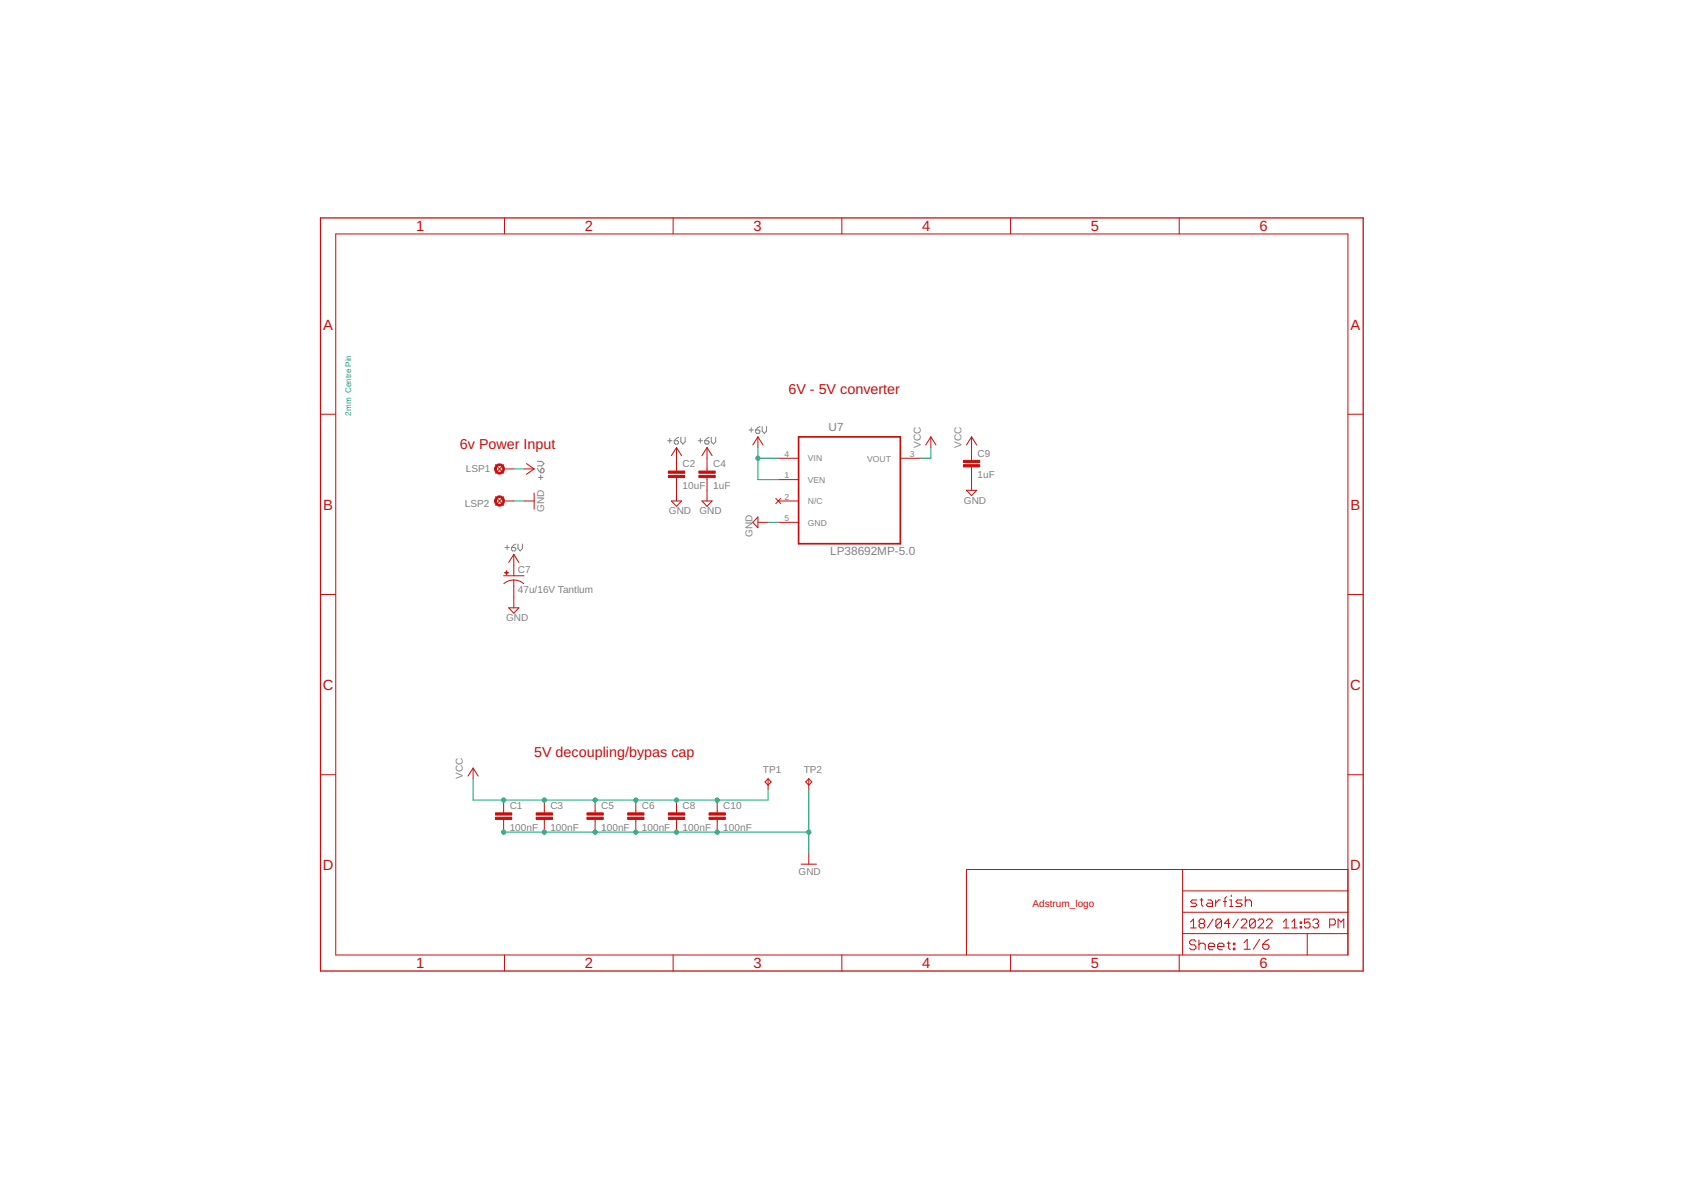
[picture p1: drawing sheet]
<svg xmlns="http://www.w3.org/2000/svg" width="420mm" height="297mm" viewBox="0 0 420 297" stroke-linecap="round" stroke-linejoin="round" font-family="sans-serif">
<g fill="none" stroke="#808080" stroke-width=".25">
<path d="M134.2 116.9l.8 1.1M134.2 115.2h1.1l.5 .5-.5 .6h-1.1M134.5 119.2h1M135 118.6v1.1M135.3 116.9l.5 .3v.5l-.3 .3h-.5v-.8zM166.7 110h1.1M167.2 109.4v1.2M168.3 110h.8l.3 .6-.3 .2h-.5l-.3-.2zM169.4 109.1l-1.1 .9M170 109.1v1.2l.5 .5 .5-.5v-1.2M174.3 110h1.1M174.8 109.4v1.2"/>
<path d="M175.9 110h.9l.2 .6-.2 .2h-.6l-.3-.2zM177 109.1l-1.1 .9M177.6 109.1v1.2l.5 .5 .6-.5v-1.2M187 107.3h1.1M187.5 106.8v1.1M188.6 107.3h.8l.3 .6-.3 .3h-.5l-.3-.3zM189.7 106.5l-1.1 .8M190.3 106.5v1.1l.5 .6 .6-.6v-1.1M126 136.7h1.1M126.6 136.1v1.1M127.7 136.7h.8l.3 .5-.3 .3h-.5l-.3-.3zM128.8 135.8l-1.1 .9"/>
<path d="M129.3 135.8v1.1l.6 .6 .5-.6v-1.1"/>
</g>
<g fill="none" stroke="#c90d0c" stroke-width=".25">
<path d="M83.8 58.4h252.7v180h-252.7zM125.9 54.4v4M168 54.4v4M210.2 54.4v4M252.3 54.4v4M294.4 54.4v4M80 103.4h3.8M123.7 116l2 2.1M125.7 116l-2 2.1M125.7 117.1h2.6M130.8 117.1h2.5M131.4 115.7l1.9 1.4"/>
<path d="M133.3 117.1l-1.9 1.3M168.9 111.7v5.9M168.9 119.2v5.9M168.9 111.7l1.3 2M168.9 111.7l-1.3 2M176.5 111.7v5.9M176.5 119.2v5.9M176.5 111.7l1.3 2M176.5 111.7l-1.3 2M189.2 109.1v2.6M189.2 109.1l1.3 2M189.2 109.1l-1.3 2"/>
<path d="M194.3 114.4h5.1M194.3 119.7h5.1M224.8 114.4h5M232.4 109.1l1.3 2M232.4 109.1l-1.3 2M232.4 109.1v2.6M242.5 109.1v5.8M242.5 116.5v5.9M242.5 109.1l1.3 2M242.5 109.1l-1.2 2M336.5 103.4h3.8M123.7 124l2 2.1"/>
<path d="M125.7 125.1h2.6M125.7 124l-2 2.1M128.3 138.4v5.3M128.3 138.4l1.2 2M128.3 138.4l-1.3 2M130.8 125.1h2.5M133.3 123.1v4M167.6 125.1h2.6l-1.3 1.3zM175.2 125.1h2.6l-1.3 1.3zM189.2 130.4h2.5M189.2 129.1v2.6l-1.3-1.3zM193.7 124.4l1.2 1.3"/>
<path d="M194.3 125.1h5.1M194.3 130.4h5.1M194.9 124.4l-1.2 1.3M241.3 122.4h2.5l-1.3 1.3zM80 148.4h3.8M125.7 143.7h5.1M127 151.7h2.5l-1.2 1.4zM128.3 144.8l1.5 .3 .9 .6M128.3 144.8l-1.1 .1-1.4 .8M128.3 144.8v6.9M336.5 148.4h3.8M80 193.4h3.8"/>
<path d="M118.1 191.7l1.3 2M118.1 191.7l-1.3 2M118.1 191.7v2.7M125.7 199.7v3.2M135.9 199.7v3.2M148.6 199.7v3.2M158.7 199.7v3.2M168.9 199.7v3.2M179 199.7v3.2M191.7 194.4l.8 .8-.8 .8-.7-.8zM191.7 194.4v2.6M201.9 194.4v2.6"/>
<path d="M201.9 194.4l.8 .8-.8 .8-.8-.8zM336.5 193.4h3.8M125.7 204.5v3.2M135.9 204.5v3.2M148.6 204.5v3.2M158.7 204.5v3.2M168.9 204.5v3.2M179 204.5v3.2M200 215.7h3.8M201.9 213v2.7M295.2 217v21.4M336.5 217h-95.2v21.4"/>
<path d="M125.9 238.4v4M168 238.4v4M210.2 238.4v4M252.3 238.4v4M294.4 238.4v4M295.2 233h41.3M295.2 227.7h41.3M295.2 222.4h41.3M297.2 230.1l.7-.7v2.2M297.2 231.6h1.4M298.6 235l-.4-.4h-.8l-.4 .4v.4l.4 .4h.8l.4 .5v.4l-.4 .4h-.8l-.4-.4M298.8 224.6h-1.2l-.4 .4 .4 .4h.8l.4 .5-.4 .4h-1.2"/>
<path d="M299.3 234.6v2.5M299.3 235.8l.4-.4h.8l.4 .4v1.3M299.6 224.6h.8M299.7 230.5l-.4-.4v-.3l.4-.4h.7l.3 .4v.3l-.3 .4M299.7 230.5l-.4 .4v.3l.4 .4h.7l.3-.4v-.3l-.3-.4M299.7 230.5h.7M300 224.2v1.7l.4 .4M301.5 224.6h.8l.4 .4v1.3h-1.2l-.4-.4 .4-.5h1.2M301.7 236.3h1.5v-.5l-.4-.4h-.8l-.3 .4v.9l.3 .4h.8M302.9 229.4l-1.5 2.2M303.5 224.6v1.7M304 236.3h1.6v-.5l-.4-.4h-.8l-.4 .4v.9l.4 .4h.8"/>
<path d="M304.7 224.6h-.5l-.7 .8M304.9 229.8v1.4l-.3 .4h-.7l-.3-.4M304.9 229.8l-.3-.4h-.7l-.3 .4v1.4M304.9 229.8l-1.3 1.4M305.4 225h.8M306.2 223.8l-.4 .4v2.1M306.3 235.4h.8M306.7 235v1.7l.4 .4M307 226.3h.8M307 224.6h.4v1.7M307.1 230.5h-1.5l1.1-1.1v2.2M307.4 223.4v.4"/>
<path d="M307.9 235.4h.4v.4h-.4zM307.9 236.7h.4v.4h-.4zM309.2 229.4l-1.4 2.2M309.9 229.8l.3-.4h.7l.4 .4v.3l-1.4 1.5h1.4M310.1 224.6h-1.2l-.4 .4 .4 .4h.8l.4 .5-.4 .4h-1.2M310.6 235.3l.8-.8v2.4M310.6 236.9h1.5M310.9 225l.4-.4h.8l.3 .4v1.3M310.9 223.8v2.5M313.4 229.8v1.4l-.4 .4h-.7l-.3-.4M313.4 229.8l-.4-.4h-.7l-.3 .4v1.4M313.4 229.8l-1.4 1.4"/>
<path d="M314.1 229.8l.3-.4h.7l.4 .4v.3l-1.4 1.5h1.4M314.5 234.5l-1.6 2.4M315.3 235.7h1.1l.4 .4v.4l-.4 .4h-.8l-.3-.4zM316.2 229.8l.3-.4h.7l.4 .4v.3l-1.4 1.5h1.4M316.8 234.5l-.8 .4-.7 .8M320.4 231.6h1.4M320.4 230.1l.7-.7v2.2M322.5 231.6h1.4M322.5 230.1l.7-.7v2.2M324.6 231.2h.4v.4h-.4zM324.6 230.1h.4v.4h-.4zM326.3 233v5.4"/>
<path d="M327 229.4h-1.4v1.1l.7-.4h.4l.3 .4v.7l-.3 .4h-.7l-.4-.4M327.7 229.8l.4-.4h.7l.4 .4v.3l-.4 .4M328.4 230.5h.4M328.8 230.5l.4 .4v.3l-.4 .4h-.7l-.4-.4M332 230.9h1l.4-.4v-.7l-.4-.4h-1v2.2M334.1 231.6v-2.2l.7 .7 .7-.7v2.2"/>
</g>
<g fill="#c90d0c" stroke="#c90d0c" stroke-width=".25">
<path d="M123.7 204h4.1v.5h-4.1z"/>
<path d="M123.7 202.9h4.1v.6h-4.1z"/>
<path d="M133.9 204h4v.5h-4z"/>
<path d="M133.9 202.9h4v.6h-4z"/>
<path d="M146.5 204h4.1v.5h-4.1z"/>
<path d="M146.5 202.9h4.1v.6h-4.1z"/>
<path d="M156.7 204h4.1v.5h-4.1z"/>
<path d="M156.7 202.9h4.1v.6h-4.1z"/>
<path d="M166.9 204h4v.5h-4z"/>
<path d="M166.9 202.9h4v.6h-4z"/>
<path d="M177 204h4.1v.5h-4.1z"/>
<path d="M177 202.9h4.1v.6h-4.1z"/>
<path d="M166.9 118.7h4v.5h-4z"/>
<path d="M166.9 117.6h4v.5h-4z"/>
<path d="M174.5 118.7h4v.5h-4z"/>
<path d="M174.5 117.6h4v.5h-4z"/>
<path d="M126 142.9h.9v.1h-.9z"/>
<path d="M126.4 142.5h.1v.9h-.1z"/>
<path d="M240.5 116h4.1v.5h-4.1z"/>
<path d="M240.5 114.9h4.1v.6h-4.1z"/>
</g>
<path d="M80 54.4h260.3v188h-260.3z" fill="none" stroke="#c90d0c" stroke-width=".32"/>
<path d="M199.4 109.1h25.4v26.6h-25.4z" fill="none" stroke="#c90d0c" stroke-width=".42"/>
<g fill="#c90d0c" stroke="#c90d0c" stroke-width=".25">
<path d="M123.9 116.1a1.23 1.23 0 0 1 1.9 .4 1.23 1.23 0 0 1-.8 1.7 1.23 1.23 0 0 1-1.5-1.1h.4a.81 .81 0 0 1 1.1-.8 .81 .81 0 0 1 .2 1.3 .81 .81 0 0 1-1.3-.3v-.2h-.4z" fill-rule="evenodd"/>
<path d="M123.9 124.1a1.23 1.23 0 0 1 1.9 .4 1.23 1.23 0 0 1-.8 1.7 1.23 1.23 0 0 1-1.5-1.1h.4a.81 .81 0 0 1 1.1-.8 .81 .81 0 0 1 .2 1.3 .81 .81 0 0 1-1.3-.3v-.2h-.4z" fill-rule="evenodd"/>
</g>
<path d="M128.3 117.1h2.5M189.2 114.4h5.1M189.2 111.7v8h5.1M232.4 111.7v2.7h-2.6M128.3 125.1h2.5M191.7 130.4h2.6M118.1 194.4v5.3h73.6v-2.7M201.9 197v16M125.7 207.7h76.2" fill="none" stroke="#0dab76" stroke-width=".25"/>
<g fill="#0dab76" stroke="#0dab76" stroke-width=".25">
<circle cx="135.9" cy="207.7" r=".52"/>
<circle cx="148.6" cy="207.7" r=".52"/>
<circle cx="158.7" cy="207.7" r=".52"/>
<circle cx="168.9" cy="207.7" r=".52"/>
<circle cx="179" cy="207.7" r=".52"/>
<circle cx="201.9" cy="207.7" r=".52"/>
<circle cx="125.7" cy="207.7" r=".52"/>
<circle cx="125.7" cy="199.7" r=".52"/>
<circle cx="135.9" cy="199.7" r=".52"/>
<circle cx="148.6" cy="199.7" r=".52"/>
<circle cx="158.7" cy="199.7" r=".52"/>
<circle cx="168.9" cy="199.7" r=".52"/>
<circle cx="179" cy="199.7" r=".52"/>
<circle cx="189.2" cy="114.4" r=".52"/>
</g>
<g font-size="3.7" fill="#c90d0c">
<text x="103.9" y="57.8">1</text>
<text x="146" y="57.8">2</text>
<text x="188.1" y="57.8">3</text>
<text x="230.2" y="57.8">4</text>
<text x="272.3" y="57.8">5</text>
<text x="314.4" y="57.8">6</text>
<text x="80.7" y="82.3">A</text>
<text x="337.2" y="82.3">A</text>
<text x="80.7" y="127.2">B</text>
<text x="337.2" y="127.2">B</text>
<text x="80.6" y="172.2">C</text>
<text x="337.1" y="172.2">C</text>
<text x="80.6" y="217.2">D</text>
<text x="337.1" y="217.2">D</text>
<text x="103.9" y="241.7">1</text>
<text x="146" y="241.7">2</text>
<text x="188.1" y="241.7">3</text>
<text x="230.2" y="241.7">4</text>
<text x="272.3" y="241.7">5</text>
<text x="314.4" y="241.7">6</text>
</g>
<g font-size="3.6" fill="#c90d0c">
<text x="196.8" y="98.4">6V - 5V converter</text>
<text x="114.8" y="112">6v Power Input</text>
<text x="133.3" y="189.1">5V decoupling/bypas cap</text>
</g>
<g font-size="2.9" fill="#808080">
<text x="206.9" y="107.5">U7</text>
<text x="207.3" y="138.6">LP38692MP-5.0</text>
</g>
<g font-size="2.5" fill="#808080">
<text x="229.8" y="111.7" transform="rotate(-90 229.8 111.7)">VCC</text>
<text x="240" y="111.7" transform="rotate(-90 240 111.7)">VCC</text>
<text x="244.1" y="114">C9</text>
<text x="116.3" y="117.7">LSP1</text>
<text x="170.4" y="116.7">C2</text>
<text x="178" y="116.7">C4</text>
<text x="244.1" y="119.3">1uF</text>
<text x="170.4" y="122">10uF</text>
<text x="178" y="122">1uF</text>
<text x="240.6" y="125.7">GND</text>
<text x="116" y="126.5">LSP2</text>
<text x="135.9" y="127.7" transform="rotate(-90 135.9 127.7)">GND</text>
<text x="167" y="128.4">GND</text>
<text x="174.6" y="128.4">GND</text>
<text x="187.9" y="133.9" transform="rotate(-90 187.9 133.9)">GND</text>
<text x="129.3" y="143.1">C7</text>
<text x="129.3" y="148.1">47u/16V Tantlum</text>
<text x="126.4" y="155.1">GND</text>
<text x="115.6" y="194.4" transform="rotate(-90 115.6 194.4)">VCC</text>
<text x="190.5" y="193.1">TP1</text>
<text x="200.6" y="193.1">TP2</text>
<text x="127.2" y="202">C1</text>
<text x="137.4" y="202">C3</text>
<text x="150.1" y="202">C5</text>
<text x="160.3" y="202">C6</text>
<text x="170.4" y="202">C8</text>
<text x="180.6" y="202">C10</text>
<text x="127.2" y="207.3">100nF</text>
<text x="137.4" y="207.3">100nF</text>
<text x="150.1" y="207.3">100nF</text>
<text x="160.3" y="207.3">100nF</text>
<text x="170.4" y="207.3">100nF</text>
<text x="180.6" y="207.3">100nF</text>
<text x="199.4" y="218.4">GND</text>
</g>
<text font-size="2.5" fill="#c90d0c" x="257.8" y="226.4">Adstrum_logo</text>
<g font-size="2.1" fill="#808080">
<text x="195.8" y="114">4</text>
<text x="195.8" y="119.4">1</text>
<text x="201.7" y="115.2">VIN</text>
<text x="216.5" y="115.2">VOUT</text>
<text x="227.1" y="114">3</text>
<text x="195.8" y="124.7">2</text>
<text x="201.7" y="120.5">VEN</text>
<text x="201.7" y="125.9">N/C</text>
<text x="195.8" y="130">5</text>
<text x="201.7" y="131.2">GND</text>
</g>
<text font-size="2" fill="#0dab76" x="87.6" y="103.7" transform="rotate(-90 87.6 103.7)">2mm Centre Pin</text>
</svg>
